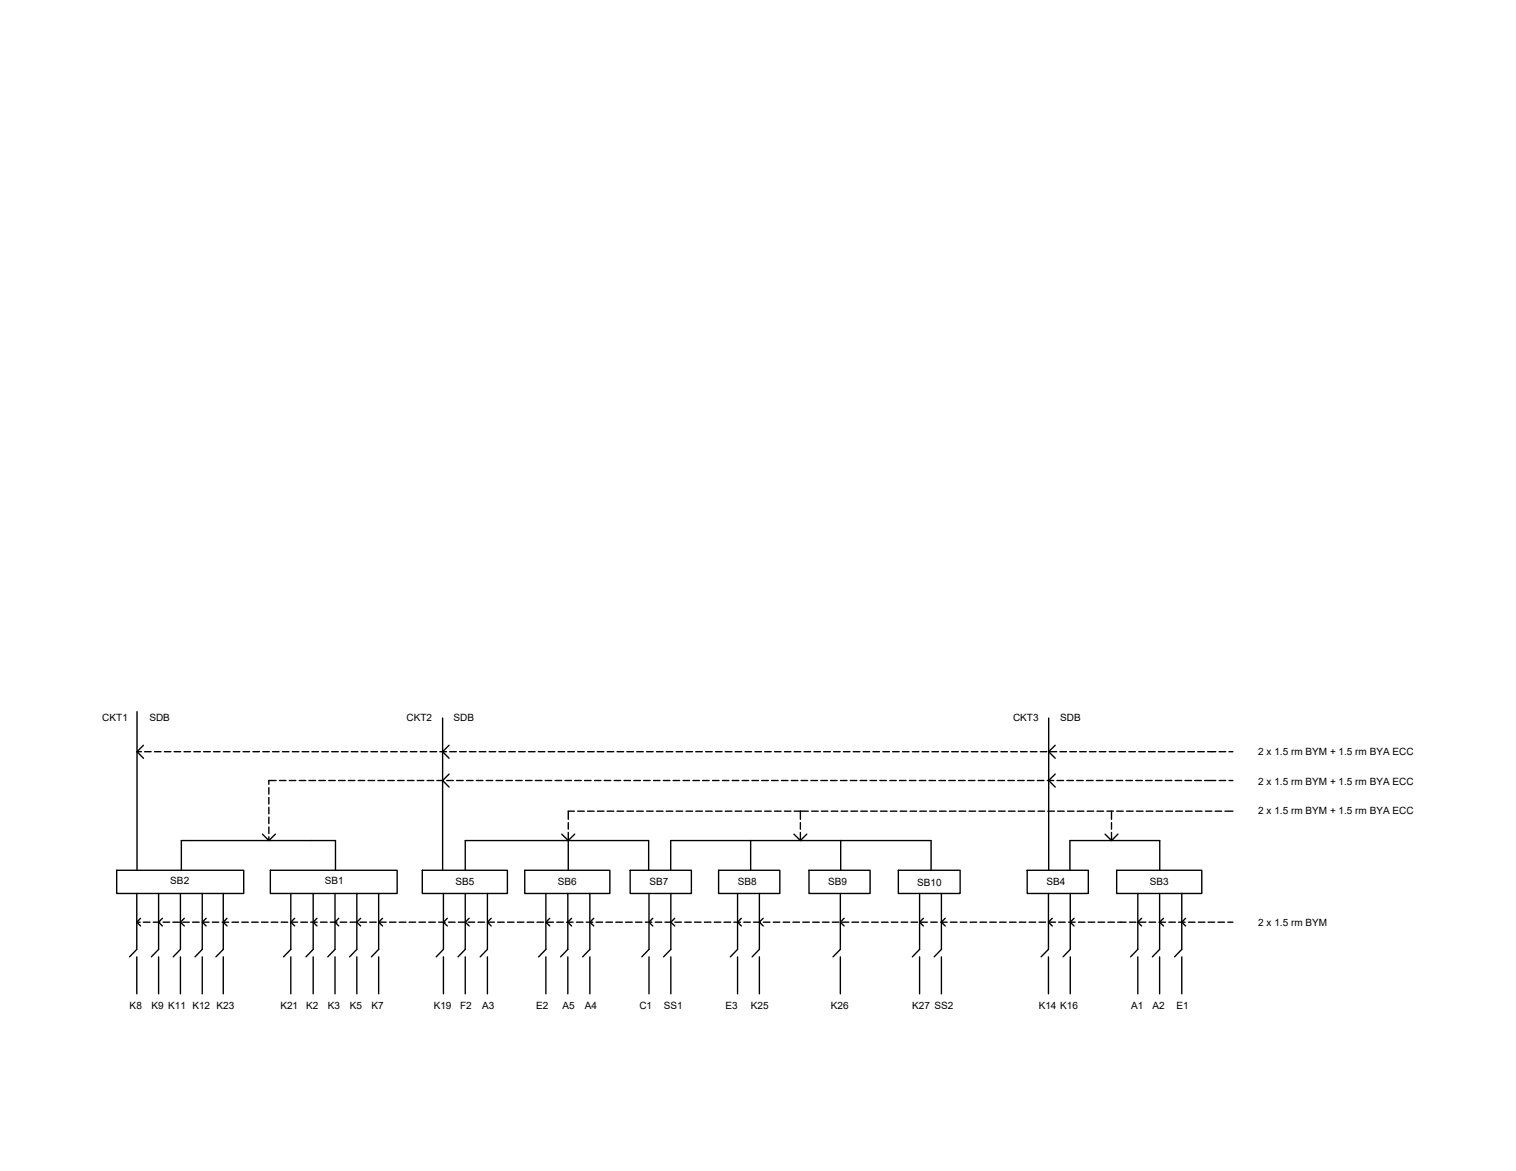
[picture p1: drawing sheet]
<svg xmlns="http://www.w3.org/2000/svg" width="279mm" height="216mm" viewBox="0 0 279 216" stroke-linecap="round" stroke-linejoin="round" font-family="sans-serif">
<!-- layer: 0 -->
<g fill="none" stroke="#000" stroke-width=".25">
<path d="M25.3 131.2v29.3M25.3 138.6h.8M26.4 137.4l-1.1 1.2 1.1 1.2M26.6 138.6h1.3M28.5 138.6h1.2M30.3 138.6h1.2M32.1 138.6h1.2M33.9 138.6h1.2M35.7 138.6h1.2M37.5 138.6h1.3M39.3 138.6h1.3M41.2 138.6h1.2"/>
<path d="M43 138.6h1.2M44.8 138.6h1.2M46.6 138.6h1.2M48.4 138.6h1.2M50.2 138.6h1.2M52 138.6h1.3M53.9 138.6h1.2M55.7 138.6h1.2M57.5 138.6h1.2M59.3 138.6h1.2M61.1 138.6h1.2M62.9 138.6h1.2"/>
<path d="M64.7 138.6h1.3M66.6 138.6h1.2M68.4 138.6h1.2M70.2 138.6h1.2M72 138.6h1.2M73.8 138.6h1.2M75.6 138.6h1.2M77.4 138.6h1.3M79.2 138.6h1.3M81.1 138.6h1.2M81.6 132.4v28.1M82.8 137.4l-1.2 1.2 1.2 1.2"/>
<path d="M82.9 138.6h1.2M84.7 138.6h1.2M86.5 138.6h1.2M88.3 138.6h1.2M90.1 138.6h1.3M91.9 138.6h1.3M93.8 138.6h1.2M95.6 138.6h1.2M97.4 138.6h1.2M99.2 138.6h1.2M101 138.6h1.2M102.8 138.6h1.3"/>
<path d="M104.6 138.6h1.3M106.5 138.6h1.2M108.3 138.6h1.2M110.1 138.6h1.2M111.9 138.6h1.2M113.7 138.6h1.2M115.5 138.6h1.3M117.3 138.6h1.3M119.2 138.6h1.2M121 138.6h1.2M122.8 138.6h1.2M124.6 138.6h1.2"/>
<path d="M126.4 138.6h1.2M128.2 138.6h1.2M130 138.6h1.3M131.9 138.6h1.2M133.7 138.6h1.2M135.5 138.6h1.2M137.3 138.6h1.2M139.1 138.6h1.2M140.9 138.6h1.2M142.7 138.6h1.3M144.6 138.6h1.2M146.4 138.6h1.2"/>
<path d="M148.2 138.6h1.2M150 138.6h1.2M151.8 138.6h1.2M153.6 138.6h1.2M155.4 138.6h1.3M157.2 138.6h1.3M159.1 138.6h1.2M160.9 138.6h1.2M162.7 138.6h1.2M164.5 138.6h1.2M166.3 138.6h1.2M168.1 138.6h1.3"/>
<path d="M169.9 138.6h1.3M171.8 138.6h1.2M173.6 138.6h1.2M175.4 138.6h1.2M177.2 138.6h1.2M179 138.6h1.2M180.8 138.6h1.3M182.6 138.6h1.3M184.5 138.6h1.2M186.3 138.6h1.2M188.1 138.6h1.2M189.9 138.6h1.2"/>
<path d="M191.7 138.6h1.2M193.3 132.4v28.1M193.5 138.6h1.3M194.5 137.4l-1.2 1.2 1.2 1.2M195.3 138.6h1.3M197.2 138.6h1.2M199 138.6h1.2M200.8 138.6h1.2M202.6 138.6h1.2M204.4 138.6h1.2M206.2 138.6h1.2M208 138.6h1.3"/>
<path d="M209.9 138.6h1.2M211.7 138.6h1.2M213.5 138.6h1.2M215.3 138.6h1.2M217.1 138.6h1.2M218.9 138.6h1.2M220.7 138.6h1.3M222.6 138.6h1.5M224.7 138.6h1.2M226.5 138.6h.7M48.4 153.8l1.2 1.2 1.2-1.2M49.6 145.2v1.2"/>
<path d="M49.6 147v1.2M49.6 148.8v1.2M49.6 150.7v1.2M49.6 152.5v1.2M49.6 154.3v.7M50.9 143.9h-1.3v.7M51.5 143.9h1.2M53.3 143.9h1.2M55.1 143.9h1.2M56.9 143.9h1.3M58.8 143.9h1.2M60.6 143.9h1.2"/>
<path d="M62.4 143.9h1.2M64.2 143.9h1.2M66 143.9h1.2M67.8 143.9h1.2M69.6 143.9h1.2M71.5 143.9h1.2M73.3 143.9h1.2M75.1 143.9h1.2M76.9 143.9h1.2M78.7 143.9h1.2M80.5 143.9h1.2M82.3 143.9h1.2"/>
<path d="M82.8 142.7l-1.2 1.2 1.2 1.2M84.2 143.9h1.2M86 143.9h1.2M87.8 143.9h1.2M89.6 143.9h1.2M91.4 143.9h1.2M93.2 143.9h1.2M95 143.9h1.2M96.9 143.9h1.2M98.7 143.9h1.2M100.5 143.9h1.2M102.3 143.9h1.2"/>
<path d="M103.5 153.8l1.2 1.2 1.2-1.2M104.1 143.9h1.2M104.7 151.7v1.2M104.7 153.5v7M105.9 149.6h-1.2v1.5M105.9 143.9h1.2M106.5 149.6h1.2M107.7 143.9h1.2M108.3 149.6h1.2M109.6 143.9h1.2M110.1 149.6h1.2M111.4 143.9h1.2"/>
<path d="M111.9 149.6h1.2M113.2 143.9h1.2M113.7 149.6h1.2M115 143.9h1.2M115.5 149.6h1.3M116.8 143.9h1.2M117.3 149.6h1.3M118.6 143.9h1.2M119.2 149.6h1.2M120.4 143.9h1.2M121 149.6h1.2M122.3 143.9h1.2"/>
<path d="M122.8 149.6h1.2M124.1 143.9h1.2M124.6 149.6h1.2M125.9 143.9h1.2M126.4 149.6h1.2M127.7 143.9h1.2M128.2 149.6h1.3M129.5 143.9h1.2M130 149.6h1.3M131.3 143.9h1.2M131.9 149.6h1.2M133.1 143.9h1.2"/>
<path d="M133.7 149.6h1.2M134.9 143.9h1.3M135.5 149.6h1.2M136.8 143.9h1.2M137.3 149.6h1.2M138.3 155v5.5M138.6 143.9h1.2M139.1 149.6h1.2M140.4 143.9h1.2M140.9 149.6h1.2M142.2 143.9h1.2M142.7 149.6h1.3"/>
<path d="M144 143.9h1.2M144.6 149.6h1.2M145.8 143.9h1.2M146.3 153.8l1.2 1.2 1.2-1.2M146.4 149.6h2.6M147.5 149.6v1.5M147.5 151.7v1.2M147.5 153.5v1.5M147.6 143.9h1.2M149.5 143.9h1.2M149.6 149.6h1.2M151.3 143.9h1.2"/>
<path d="M151.4 149.6h1.2M153.1 143.9h1.2M153.2 149.6h1.2M154.9 143.9h1.2M154.9 155v5.5M155 149.6h1.2M156.7 143.9h1.2M156.8 149.6h1.3M158.5 143.9h1.2M158.6 149.6h1.3M160.3 143.9h1.2M160.5 149.6h1.2"/>
<path d="M162.2 143.9h1.2M162.3 149.6h1.2M164 143.9h1.2M164.1 149.6h1.2M165.8 143.9h1.2M165.9 149.6h1.2M167.6 143.9h1.2M167.7 149.6h1.2M169.4 143.9h1.2M169.5 149.6h1.2M171.2 143.9h1.2M171.3 149.6h1.3"/>
<path d="M173 143.9h1.2M173.2 149.6h1.2M174.9 143.9h1.2M175 149.6h1.2M176.7 143.9h1.2M176.8 149.6h1.2M178.5 143.9h1.2M178.6 149.6h1.2M180.3 143.9h1.2M180.4 149.6h1.2M182.1 143.9h1.2M182.2 149.6h1.2"/>
<path d="M183.9 143.9h1.2M184 149.6h1.3M185.7 143.9h1.2M185.9 149.6h1.2M187.6 143.9h1.2M187.7 149.6h1.2M189.4 143.9h1.2M189.5 149.6h1.2M191.2 143.9h1.2M191.3 149.6h1.2M193 143.9h1.2M193.1 149.6h1.2"/>
<path d="M194.5 142.7l-1.2 1.2 1.2 1.2M194.8 143.9h1.2M194.9 149.6h1.2M196.6 143.9h1.2M196.7 149.6h1.3M198.4 143.9h1.2M198.5 149.6h1.3M200.2 143.9h1.3M200.4 149.6h1.2M202.1 143.9h1.2M202.2 149.6h1.2M203.7 153.8l1.2 1.2 1.1-1.2"/>
<path d="M203.9 143.9h1.2M204 149.6h1.2M204.9 149.6v1.5M204.9 151.7v1.2M204.9 153.5v1.5M205.7 143.9h1.2M205.8 149.6h1.2M207.5 143.9h1.2M207.6 149.6h1.2M209.3 143.9h1.2M209.4 149.6h1.3M211.1 143.9h1.2"/>
<path d="M211.2 149.6h1.3M212.9 143.9h1.3M213.1 149.6h1.2M214.8 143.9h1.2M214.9 149.6h1.2M216.6 143.9h1.2M216.7 149.6h1.2M218.4 143.9h1.2M218.5 149.6h1.2M220.2 143.9h1.2M220.3 149.6h1.2M222 143.9h2.1"/>
<path d="M222.1 149.6h1.3M223.9 149.6h1.2M224.7 143.9h1.2M225.8 149.6h1.4M226.5 143.9h.7M21.5 160.5h23.4v4.2h-23.4zM25.2 164.7v10.3l-1.3 1.4M25.2 176.4v6.8M25.2 170h.6M25.9 169.3l-.7 .7 .7 .7M26.4 170h1.2M28.2 170h1.2"/>
<path d="M29.2 164.7v10.3l-1.3 1.4M29.2 176.4v6.8M29.9 169.3l-.7 .7 .7 .7M30.1 170h1.2M31.9 170h1.2M33.3 164.7v10.3l-1.4 1.4M33.3 176.4v6.8M33.4 160.5v-5.5h28.4v5.5M33.7 170h1.2M34 169.3l-.7 .7 .7 .7M35.5 170h1.2M37.3 164.7v10.3l-1.4 1.4"/>
<path d="M37.3 176.4v6.8M37.3 170h1.2M38 169.3l-.7 .7 .7 .7M39.1 170h1.2M40.9 170h1.2M41.1 164.7v10.3l-1.3 1.4M41.1 176.4v6.8M41.8 169.3l-.7 .7 .7 .7M42.8 170h1.2M44.6 170h1.2M46.4 170h1.2M48.2 170h1.2"/>
<path d="M49.8 160.5h23.4v4.2h-23.4zM50 170h1.2M51.8 170h1.2M53.6 164.7v10.3l-1.3 1.4M53.6 176.4v6.8M53.6 170h1.2M54.3 169.3l-.7 .7 .7 .7M55.4 170h1.3M57.3 170h1.2M57.7 164.7v10.3l-1.3 1.4M57.7 176.4v6.8M58.4 169.3l-.7 .7 .7 .7"/>
<path d="M59.1 170h1.2M60.9 170h1.2M61.7 164.7v10.3l-1.3 1.4M61.7 176.4v6.8M62.4 169.3l-.7 .7 .7 .7M62.7 170h1.2M64.5 170h1.2M65.8 164.7v10.3l-1.4 1.4M65.8 176.4v6.8M66.3 170h1.2M66.5 169.3l-.7 .7 .7 .7M68.1 170h1.2"/>
<path d="M69.8 164.7v10.3l-1.3 1.4M69.8 176.4v6.8M70 170h1.2M70.5 169.3l-.7 .7 .7 .7M71.8 170h1.2M73.6 170h1.2M75.4 170h1.2M77.2 170h1.2M77.8 160.5h15.7v4.2h-15.7zM79 170h1.2M80.8 170h1.2M81.7 164.7v10.3l-1.3 1.4"/>
<path d="M81.7 176.4v6.8M82.4 169.3l-.7 .7 .7 .7M82.7 170h1.2M84.5 170h1.2M85.7 160.5v-5.5h33.8v5.5M85.7 164.7v10.3l-1.3 1.4M85.7 176.4v6.8M86.3 170h1.2M86.5 169.3l-.8 .7 .8 .7M88.1 170h1.2M89.8 164.7v10.3l-1.3 1.4M89.8 176.4v6.8"/>
<path d="M89.9 170h1.2M90.5 169.3l-.7 .7 .7 .7M91.7 170h1.2M93.5 170h1.2M95.4 170h1.2M96.7 160.5h15.7v4.2h-15.7zM97.2 170h1.2M99 170h1.2M100.6 164.7v10.3l-1.3 1.4M100.6 176.4v6.8M100.8 170h1.2M101.3 169.3l-.7 .7 .7 .7"/>
<path d="M102.6 170h1.2M104.4 170h1.2M104.6 164.7v10.3l-1.3 1.4M104.6 176.4v6.8M105.3 169.3l-.7 .7 .7 .7M106.2 170h1.2M108.1 170h1.2M108.7 164.7v10.3l-1.3 1.4M108.7 176.4v6.8M109.4 169.3l-.7 .7 .7 .7M109.9 170h1.2M111.7 170h1.2"/>
<path d="M113.5 170h1.2M115.3 170h1.2M116.1 160.5h11.3v4.2h-11.3zM117.1 170h1.2M118.9 170h1.2M119.6 164.7v10.3l-1.3 1.4M119.6 176.4v6.8M120.3 169.3l-.7 .7 .7 .7M120.8 170h1.2M122.6 170h1.2M123.6 160.5v-5.5h48v5.5M123.6 164.7v10.3l-1.3 1.4"/>
<path d="M123.6 176.4v6.8M124.4 169.3l-.8 .7 .8 .7M124.4 170h1.2M126.2 170h1.2M128 170h1.2M129.8 170h1.2M131.6 170h1.2M132.4 160.5h11.3v4.2h-11.3zM133.4 170h1.3M135.3 170h1.2M135.9 164.7v10.3l-1.3 1.4M135.9 176.4v6.8"/>
<path d="M136.6 169.3l-.7 .7 .7 .7M137.1 170h1.2M138.9 170h1.2M140 164.7v10.3l-1.4 1.4M140 176.4v6.8M140.7 169.3l-.7 .7 .7 .7M140.7 170h1.2M142.5 170h1.2M144.3 170h1.2M146.1 170h1.2M148 170h1.2M149.1 160.5h11.3v4.2h-11.3z"/>
<path d="M149.8 170h1.2M151.6 170h1.2M153.4 170h1.2M154.9 164.7v10.3l-1.4 1.4M154.9 176.4v6.8M155.2 170h1.2M155.6 169.3l-.7 .7 .7 .7M157 170h1.2M158.8 170h1.2M160.7 170h1.2M162.5 170h1.2M164.3 170h1.2"/>
<path d="M165.6 160.5h11.4v4.2h-11.4zM166.1 170h1.2M167.9 170h1.2M169.5 164.7v10.3l-1.4 1.4M169.5 176.4v6.8M169.7 170h1.2M170.2 169.3l-.7 .7 .7 .7M171.5 170h1.2M173.4 170h1.2M173.5 164.7v10.3l-1.3 1.4M173.5 176.4v6.8M174.2 169.3l-.7 .7 .7 .7"/>
<path d="M175.2 170h1.2M177 170h1.2M178.8 170h1.2M180.6 170h1.2M182.4 170h1.2M184.2 170h1.2M186.1 170h1.2M187.9 170h1.2M189.3 160.5h11.3v4.2h-11.3zM189.7 170h1.2M191.5 170h1.2M193.2 164.7v10.3l-1.3 1.4"/>
<path d="M193.2 176.4v6.8M193.3 170h1.2M193.9 169.3l-.7 .7 .7 .7M195.1 170h1.2M196.9 170h1.2M197.2 160.5v-5.5h16.5v5.5M197.3 164.7v10.3l-1.4 1.4M197.3 176.4v6.8M198 169.3l-.7 .7 .7 .7M198.8 170h1.2M200.6 170h1.2M202.4 170h1.2"/>
<path d="M204.2 170h1.2M205.8 160.5h15.7v4.2h-15.7zM206 170h1.5M208.2 170h1.2M209.7 164.7v10.3l-1.3 1.4M209.7 176.4v6.8M210 170h1.2M210.4 169.3l-.7 .7 .7 .7M211.8 170h1.2M213.6 170h1.2M213.7 164.7v10.3l-1.3 1.4M213.7 176.4v6.8"/>
<path d="M214.4 169.3l-.7 .7 .7 .7M215.4 170h1.2M217.2 170h1.2M217.8 164.7v10.3l-1.3 1.4M217.8 176.4v6.8M218.5 169.3l-.7 .7 .7 .7M219 170h1.2M220.9 170h1.2M222.7 170h1.2M224.5 170h1.2M226.3 170h.9"/>
</g>
<g font-size="1.8">
<text x="18.9" y="132.9">CKT1</text>
<text x="27.5" y="132.9">SDB</text>
<text x="74.9" y="132.9">CKT2</text>
<text x="83.6" y="132.9">SDB</text>
<text x="186.7" y="132.9">CKT3</text>
<text x="195.4" y="132.9">SDB</text>
<text x="231.9" y="139.3">2 x 1.5 rm BYM + 1.5 rm BYA ECC</text>
<text x="231.9" y="144.7">2 x 1.5 rm BYM + 1.5 rm BYA ECC</text>
<text x="231.9" y="150.1">2 x 1.5 rm BYM + 1.5 rm BYA ECC</text>
<text x="31.4" y="163">SB2</text>
<text x="59.9" y="163">SB1</text>
<text x="83.9" y="163.1">SB5</text>
<text x="102.8" y="163.1">SB6</text>
<text x="119.7" y="163.1">SB7</text>
<text x="136" y="163.1">SB8</text>
<text x="152.6" y="163.1">SB9</text>
<text x="169" y="163.3">SB10</text>
<text x="192.8" y="163.1">SB4</text>
<text x="211.9" y="163.1">SB3</text>
<text x="231.9" y="170.6">2 x 1.5 rm BYM</text>
<text x="23.9" y="186">K8</text>
<text x="27.9" y="186">K9 K11 K12 K23</text>
<text x="56.4" y="186">K2</text>
<text x="60.4" y="186">K3</text>
<text x="64.5" y="186">K5</text>
<text x="68.5" y="186">K7</text>
<text x="79.9" y="186">K19</text>
<text x="84.8" y="186">F2</text>
<text x="88.9" y="186">A3</text>
<text x="98.8" y="186">E2</text>
<text x="103.7" y="186">A5</text>
<text x="107.8" y="186">A4</text>
<text x="117.8" y="186">C1</text>
<text x="122.3" y="186">SS1</text>
<text x="133.7" y="186">E3</text>
<text x="138.4" y="186">K25</text>
<text x="153.1" y="186">K26</text>
<text x="168.1" y="186">K27 SS2</text>
<text x="191.4" y="186">K14 K16</text>
<text x="208.5" y="186">A1</text>
<text x="212.4" y="186">A2</text>
<text x="216.9" y="186">E1</text>
<text x="51.7" y="186.1">K21</text>
</g>
</svg>
